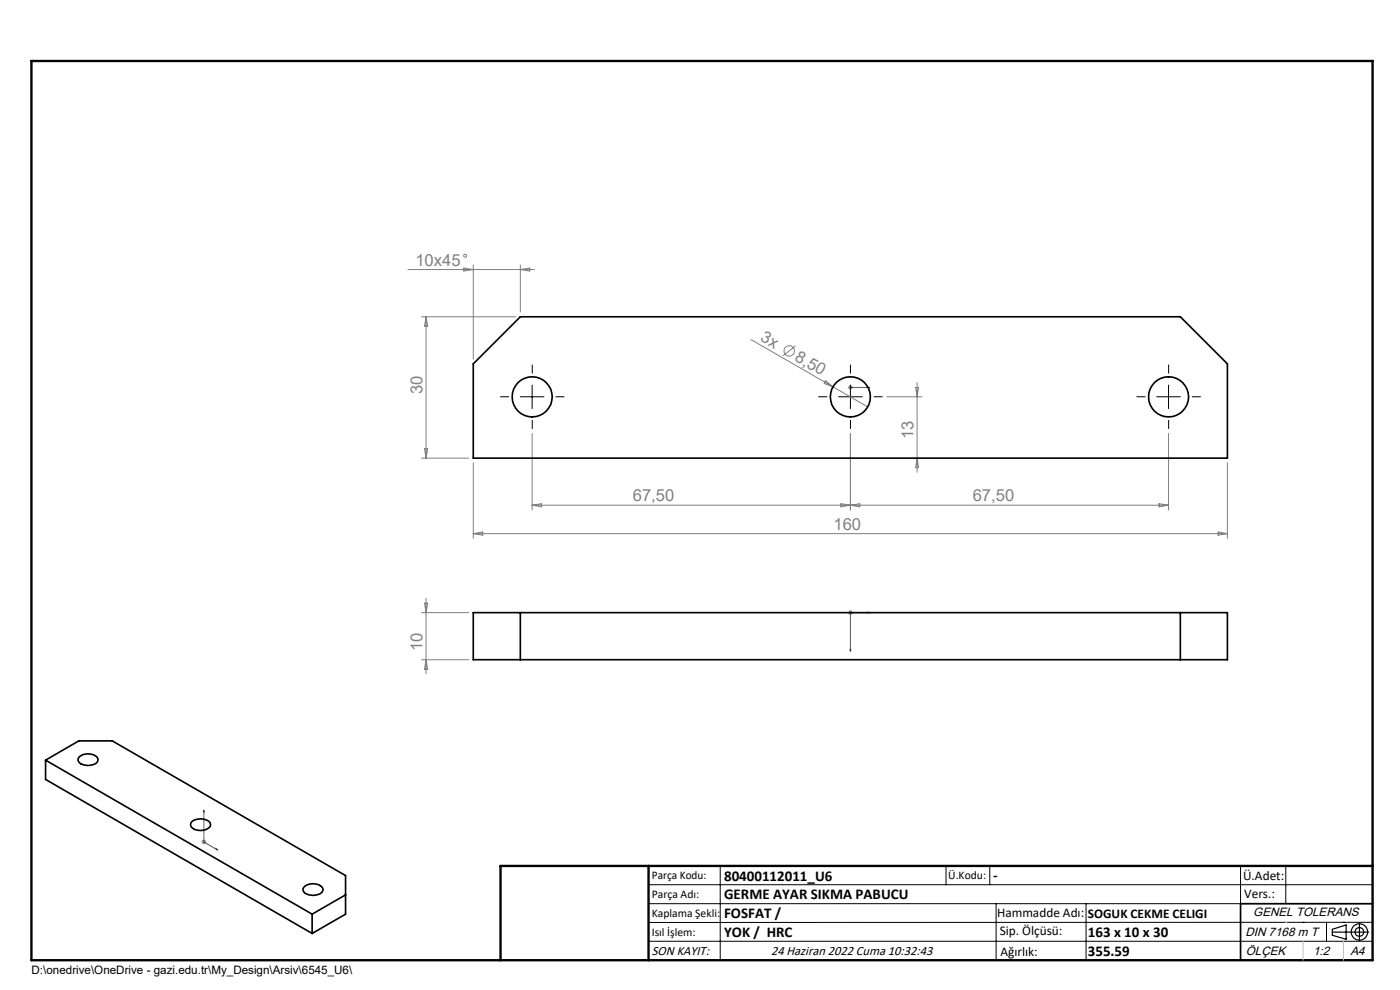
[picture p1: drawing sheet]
<svg xmlns="http://www.w3.org/2000/svg" width="297mm" height="210mm" viewBox="0 0 297 210" stroke-linecap="round" stroke-linejoin="round" font-family="sans-serif">
<g fill="none" stroke="#808080" stroke-width=".21">
<path d="M86.5 57.2h26.9M98.4 56.9l2 .3-2 .3zM100.4 56.2v20M110.4 56.2v10M110.4 57.2l2-.3v.6zM89.4 67.2h20M90.4 67.2v30M90.4 67.2l.3 2h-.6zM159.3 72l17.4 10M168.8 73.4l-2.7 2.1M89.4 97.2h10M90.1 95.2h.6l-.3 2z"/>
<path d="M100.4 98.2v16M112.9 91.9v16.3M175.2 80.8l1.5 1.2-1.9-.7zM176.7 82l7.4 4.3M179.9 82.2h1M180.1 81.8l.7 .7M180.4 91.9v16.3M180.4 81.7v1M180.8 81.8l-.7 .7M188.1 84.2h7.5M194.2 82.2h.7l-.3 2zM194.6 81.2v19"/>
<path d="M194.6 97.2l.3 2h-.7zM247.9 91.9v16.3M260.4 98.2v16M100.4 113.2h160M100.4 113.2l2-.4v.7zM112.9 107.2h135M112.9 107.2l2-.4v.7zM178.4 106.8l2 .4-2 .3zM180.4 107.2l2-.4v.7zM245.9 106.8l2 .4-2 .3zM258.4 112.8l2 .4-2 .3zM89.4 130h10"/>
<path d="M89.4 139.9h10M90.1 127.9h.6l-.3 2.1zM90.4 126.9v16M90.4 139.9l.3 2h-.6zM179.9 130h1M180.1 129.6l.7 .7M180.4 129.4v1M180.8 129.6l-.7 .7M42.8 178.6h.9M42.9 178.3l.7 .7M43.3 178.1v1M43.6 178.3l-.7 .7"/>
<circle cx="98.7" cy="54.3" r=".31"/>
<circle cx="167.4" cy="74.4" r="1.11"/>
</g>
<g fill="none" stroke="#000" stroke-width=".25">
<path d="M282.6 197.7h7.8M282.6 197.1l3-.9v3l-3-.8zM288.4 195.8v3.8M106.2 203.7h185"/>
<circle cx="288.4" cy="197.7" r="1.74"/>
<circle cx="288.4" cy="197.7" r=".93"/>
</g>
<path d="M180.3 82.2h.2zM180.4 82.2h.1M180.4 82.2h4.1M184.5 82.2h-.4h.4M180.3 137.8h.2l-.1 .4zM184.1 129.8l.4 .2h-.4zM184.5 130h-4.1v8.2M43.3 171.9v6.7l2.8 1.7M43.3 171.9v.4l-.1-.1zM45.9 180l.2 .3-.2-.1z" fill="none" stroke="#00f" stroke-width=".21"/>
<path d="M112.9 79.2v-1.8M180.4 79.2v-1.8M247.9 79.2v-1.8M107.9 84.2h-1.7M112.9 89.2v1.7M117.9 84.2h1.8M175.4 84.2h-1.7M180.4 89.2v1.7M185.4 84.2h1.8M242.9 84.2h-1.7M247.9 89.2v1.7M252.9 84.2h1.8" fill="none" stroke="#000" stroke-width=".21" stroke-dasharray="15.2 1.3 1.3 1.3"/>
<g fill="none" stroke="#000" stroke-width=".21">
<path d="M110.4 84.2h5M112.9 81.7v5M177.9 84.2h5M180.4 81.7v5M245.4 84.2h5M247.9 81.7v5M137.6 187.7h153.6M137.6 191.7h153.6M137.6 199.7h153.6M152.8 183.7v20M200.7 183.7v4M210 183.7v4"/>
<path d="M211.3 191.7v12M230.4 191.7v12M263.2 183.7v20M272.8 183.7v8M276.4 195.6h.1M281.4 195.6v4.1M285 195.6h.1M291.2 195.6l-153.6 .1"/>
</g>
<path d="M291.2 191.7h-28v12" fill="none" stroke="#000" stroke-width=".35"/>
<path d="M6.7 12.9h284.5v190.8h-284.5zM137.6 183.7v20M291.2 183.7h-185v20" fill="none" stroke="#000" stroke-width=".5"/>
<path d="M276.4 199.7v4M285 199.7v4" fill="none" stroke="#c0c0c0" stroke-width=".21"/>
<path d="M272.8 195.6h.1" fill="none" stroke="#c0c0c0" stroke-width=".25"/>
<g fill="#00f">
<path d="M184.1 82.2h.4zM180.3 82.2h.2z"/>
<path d="M184.1 129.8v.2h.4zM180.3 137.8l.1 .4 .1-.4z"/>
<path d="M45.9 180l.2 .3-.2-.1zM43.3 171.9v.4l-.1-.1z"/>
</g>
<g fill="none" stroke="#000" stroke-width=".35">
<path d="M110.4 67.2h140l10 10v20h-160v-20zM100.4 130h160v9.9h-160zM110.4 130v9.9M250.4 130v9.9M9.7 161.2l7-4h7.1l49.5 28.5v8.2l-7.1 4.1M9.7 161.2v4.1l56.5 32.7M9.7 161.2l56.5 32.7M16.9 160.5a2.81 2.81 0 0 1 3.8 .4l.1 .2a1.89 1.89 0 0 1-2.1 1.3 1.87 1.87 0 0 1-2.2-1.3zM40.6 174.4a3 3 0 0 1 3.9 0l.1 .3a1.45 1.45 0 0 1-1.6 1.4 2.1 2.1 0 0 1-2.6-1.2zM64.6 188a2.81 2.81 0 0 1 3.9 .4 1.41 1.41 0 0 1-1.7 1.5 2.4 2.4 0 0 1-2.5-1 .81 .81 0 0 1 .3-.9zM66.2 193.9v4.1M73.3 189.8l-7.1 4.1"/>
<circle cx="112.9" cy="84.2" r="4.3"/>
<circle cx="180.4" cy="84.2" r="4.3"/>
<circle cx="247.9" cy="84.2" r="4.2"/>
</g>
<g font-size="3.5" fill="#808080">
<text x="88.1" y="56.4">10x45</text>
<text x="161.1" y="72.1" transform="rotate(30 161.1 72.1)">3x</text>
<text x="168.4" y="76.3" transform="rotate(30 168.4 76.3)">8,50</text>
<text x="89.6" y="83.6" transform="rotate(-90 89.6 83.6)">30</text>
<text x="193.8" y="93.2" transform="rotate(-90 193.8 93.2)">13</text>
<text x="134.3" y="106.4">67,50</text>
<text x="206.4" y="106.4">67,50</text>
<text x="176.8" y="112.4">160</text>
<text x="89.6" y="138.1" transform="rotate(-90 89.6 138.1)">10</text>
</g>
<g font-size="3.2">
<text x="153.6" y="186.8">80400112011_U6</text>
<text x="153.6" y="190.8">GERME AYAR SIKMA PABUCU</text>
<text x="210.7" y="186.6">-</text>
<text x="153.6" y="194.8">FOSFAT /</text>
<text x="153.6" y="198.8">YOK / HRC</text>
<text x="230.8" y="198.7">163 x 10 x 30</text>
<text x="230.8" y="202.8">355.59</text>
</g>
<g font-size="2.8">
<text x="263.7" y="186.7">Ü.Adet:</text>
<text x="263.9" y="190.5">Vers.:</text>
<text x="211.5" y="194.5">Hammadde Adı:</text>
<text x="230.8" y="194.7">SOGUK CEKME CELIGI</text>
<text x="138.3" y="202.6">SON KAYIT:</text>
<text x="163.6" y="202.6">24 Haziran 2022 Cuma 10:32:43</text>
<text x="212.1" y="198.4">Sip. Ölçüsü:</text>
<text x="212.2" y="202.7">Ağırlık:</text>
</g>
<g font-size="2.6">
<text x="265.9" y="194.4">GENEL TOLERANS</text>
<text x="264.2" y="198.5">DIN 7168 m T</text>
<text x="264.3" y="202.6">ÖLÇEK</text>
<text x="278.5" y="202.6">1:2</text>
<text x="286.5" y="202.6">A4</text>
</g>
<g font-size="2.5">
<text x="138.3" y="186.4">Parça Kodu:</text>
<text x="138.3" y="190.5">Parça Adı:</text>
<text x="201.2" y="186.5">Ü.Kodu:</text>
<text x="138.3" y="194.5">Kaplama Şekli:</text>
<text x="138.3" y="198.6">Isıl İşlem:</text>
<text x="6.7" y="206.7">D:\onedrive\OneDrive - gazi.edu.tr\My_Design\Arsiv\6545_U6\</text>
</g>
</svg>
